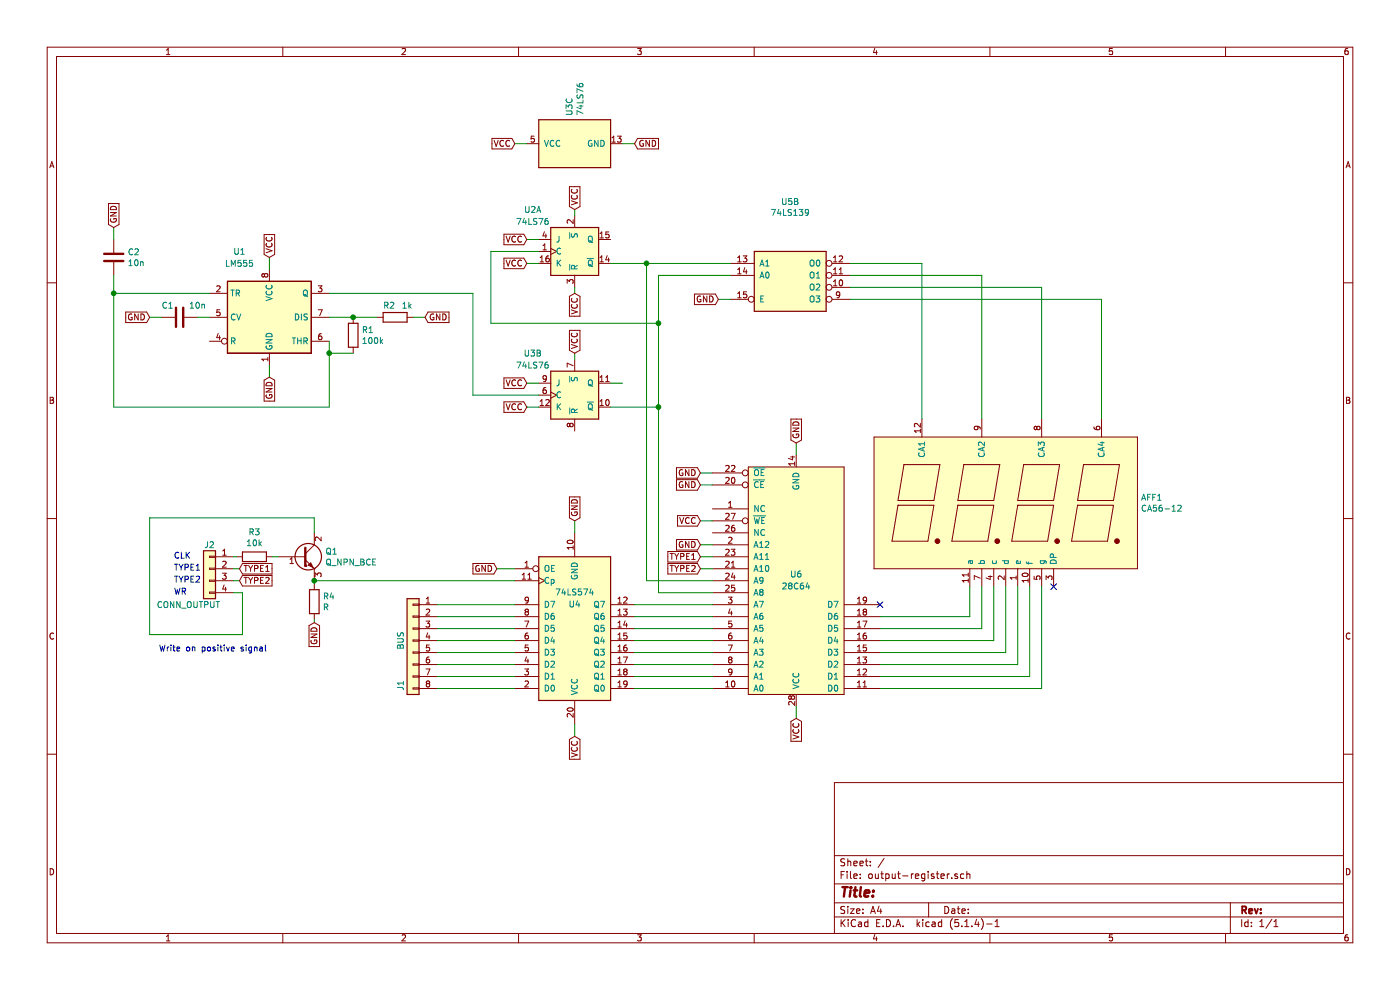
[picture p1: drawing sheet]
EESchema Schematic File Version 4
LIBS:output-register-cache
EELAYER 30 0
EELAYER END
$Descr A4 11693 8268
encoding utf-8
Sheet 1 1
Title ""
Date ""
Rev ""
Comp ""
Comment1 ""
Comment2 ""
Comment3 ""
Comment4 ""
$EndDescr
$Comp
L 74xx:74LS76 U2
U 1 1
P 4800 2100
F 0 "U2" H 4450 2450 50  0000 C CNN
F 1 "74LS76" H 4450 2350 50  0000 C CNN
F 2 "" H 4800 2100 50  0001 C CNN
F 3 "http://www.ti.com/lit/gpn/sn74LS76" H 4800 2100 50  0001 C CNN
	1    4800 2100
	1    0    0    -1  
$EndComp
$Comp
L 74xx:74LS76 U3
U 2 1
P 4800 3300
F 0 "U3" H 4450 3650 50  0000 C CNN
F 1 "74LS76" H 4450 3550 50  0000 C CNN
F 2 "" H 4800 3300 50  0001 C CNN
F 3 "http://www.ti.com/lit/gpn/sn74LS76" H 4800 3300 50  0001 C CNN
	2    4800 3300
	1    0    0    -1  
$EndComp
$Comp
L 74xx:74LS76 U3
U 3 1
P 4800 1200
F 0 "U3" H 5030 1246 50  0000 L CNN
F 1 "74LS76" H 5030 1155 50  0000 L CNN
F 2 "" H 4800 1200 50  0001 C CNN
F 3 "http://www.ti.com/lit/gpn/sn74LS76" H 4800 1200 50  0001 C CNN
	3    4800 1200
	0    -1   -1   0   
$EndComp
$Comp
L 74xx:74LS574 U4
U 1 1
P 4800 5250
F 0 "U4" H 4800 5050 50  0000 C CNN
F 1 "74LS574" H 4800 4950 50  0000 C CNN
F 2 "" H 4800 5250 50  0001 C CNN
F 3 "http://www.ti.com/lit/gpn/sn74LS574" H 4800 5250 50  0001 C CNN
	1    4800 5250
	1    0    0    1   
$EndComp
$Comp
L output-register-rescue:CA56-12-display AFF1
U 1 1
P 8400 4200
F 0 "AFF1" H 9528 4246 50  0000 L CNN
F 1 "CA56-12" H 9528 4155 50  0000 L CNN
F 2 "" H 7900 4200 50  0000 C CNN
F 3 "http://www.kingbrightusa.com/images/catalog/SPEC/CA56-12EWA.pdf" H 9528 4109 50  0001 L CNN
	1    8400 4200
	1    0    0    -1  
$EndComp
$Comp
L mykicad_library:28C64 U6
U 1 1
P 6650 4850
F 0 "U6" H 6650 4800 50  0000 C CNN
F 1 "28C64" H 6650 4900 50  0000 C CNN
F 2 "" H 6650 4850 50  0000 C CNN
F 3 "" H 6650 4850 50  0000 C CNN
	1    6650 4850
	1    0    0    1   
$EndComp
Wire Wire Line
	5300 5750 5950 5750
Wire Wire Line
	5300 5650 5950 5650
Wire Wire Line
	5300 5550 5950 5550
Wire Wire Line
	5300 5450 5950 5450
Wire Wire Line
	5300 5350 5950 5350
Wire Wire Line
	5300 5250 5950 5250
Wire Wire Line
	5300 5150 5950 5150
Wire Wire Line
	5300 5050 5950 5050
Text GLabel 4150 4750 0    50   Input ~ 0
GND
Text GLabel 6650 3700 1    50   Input ~ 0
GND
Text GLabel 5850 3950 0    50   Input ~ 0
GND
Text GLabel 5850 4050 0    50   Input ~ 0
GND
$Comp
L Connector_Generic:Conn_01x08 J1
U 1 1
P 3450 5350
F 0 "J1" V 3550 4975 50  0000 C CNN
F 1 "BUS" V 3550 5350 50  0000 C CNN
F 2 "" H 3450 5350 50  0001 C CNN
F 3 "~" H 3450 5350 50  0001 C CNN
	1    3450 5350
	-1   0    0    -1  
$EndComp
Text GLabel 5850 4550 0    50   Input ~ 0
GND
Text GLabel 5850 4350 0    50   Input ~ 0
VCC
Wire Wire Line
	5850 4550 5950 4550
Wire Wire Line
	5850 4350 5950 4350
Wire Wire Line
	5850 4050 5950 4050
Wire Wire Line
	5850 3950 5950 3950
Text GLabel 6650 6000 3    50   Input ~ 0
VCC
Wire Wire Line
	6650 6000 6650 5900
Wire Wire Line
	6650 3700 6650 3800
Text GLabel 4800 4350 1    50   Input ~ 0
GND
Wire Wire Line
	4800 4350 4800 4450
Wire Wire Line
	4150 4750 4300 4750
Wire Wire Line
	3650 5050 4300 5050
Wire Wire Line
	3650 5150 4300 5150
Wire Wire Line
	3650 5250 4300 5250
Wire Wire Line
	3650 5350 4300 5350
Wire Wire Line
	3650 5450 4300 5450
Wire Wire Line
	3650 5550 4300 5550
Wire Wire Line
	3650 5650 4300 5650
Wire Wire Line
	3650 5750 4300 5750
Text GLabel 4800 6150 3    50   Input ~ 0
VCC
Wire Wire Line
	4800 6150 4800 6050
Wire Wire Line
	7350 5750 8700 5750
Wire Wire Line
	8700 5750 8700 4900
Wire Wire Line
	7350 5650 8600 5650
Wire Wire Line
	8600 5650 8600 4900
Wire Wire Line
	7350 5550 8500 5550
Wire Wire Line
	8500 5550 8500 4900
Wire Wire Line
	7350 5450 8400 5450
Wire Wire Line
	8400 5450 8400 4900
Wire Wire Line
	7350 5350 8300 5350
Wire Wire Line
	8300 5350 8300 4900
Wire Wire Line
	7350 5250 8200 5250
Wire Wire Line
	8200 5250 8200 4900
Wire Wire Line
	7350 5150 8100 5150
Wire Wire Line
	8100 5150 8100 4900
Wire Wire Line
	7700 3500 7700 2200
$Comp
L 74xx:74LS139 U5
U 2 1
P 6600 2300
F 0 "U5" H 6600 2916 50  0000 C CNN
F 1 "74LS139" H 6600 2825 50  0000 C CNN
F 2 "" H 6600 2300 50  0001 C CNN
F 3 "" H 6600 2300 50  0001 C CNN
	2    6600 2300
	1    0    0    -1  
$EndComp
Wire Wire Line
	5100 2200 5400 2200
Wire Wire Line
	5500 4950 5950 4950
Wire Wire Line
	5950 4850 5400 4850
Wire Wire Line
	5400 4850 5400 2200
Connection ~ 5400 2200
Text GLabel 6000 2500 0    50   Input ~ 0
GND
Wire Wire Line
	6000 2500 6100 2500
Text GLabel 5300 1200 2    50   Input ~ 0
GND
Wire Wire Line
	5200 1200 5300 1200
Text GLabel 4400 2200 0    50   Input ~ 0
VCC
Text GLabel 4300 1200 0    50   Input ~ 0
VCC
Text GLabel 4400 2000 0    50   Input ~ 0
VCC
Text GLabel 4800 2450 3    50   Input ~ 0
VCC
Text GLabel 4800 1750 1    50   Input ~ 0
VCC
Wire Wire Line
	4800 1750 4800 1800
Wire Wire Line
	4800 2450 4800 2400
Wire Wire Line
	4400 2200 4500 2200
Wire Wire Line
	4400 2000 4500 2000
Wire Wire Line
	4300 1200 4400 1200
Wire Wire Line
	4500 2100 4100 2100
Wire Wire Line
	4100 2100 4100 2700
Wire Wire Line
	5200 3200 5100 3200
Wire Wire Line
	5500 3400 5500 4950
Connection ~ 5500 3400
Wire Wire Line
	5100 3400 5500 3400
Wire Wire Line
	4100 2700 5500 2700
Connection ~ 5500 2700
Wire Wire Line
	5500 2700 5500 3400
Text GLabel 4400 3200 0    50   Input ~ 0
VCC
Text GLabel 4400 3400 0    50   Input ~ 0
VCC
Wire Wire Line
	4400 3400 4500 3400
Wire Wire Line
	4400 3200 4500 3200
Wire Wire Line
	4500 3300 3950 3300
Wire Wire Line
	3950 3300 3950 2450
Text GLabel 4800 2950 1    50   Input ~ 0
VCC
Wire Wire Line
	4800 3000 4800 2950
$Comp
L output-register-rescue:R-device R1
U 1 1
P 2950 2800
F 0 "R1" H 3020 2846 50  0000 L CNN
F 1 "100k" H 3020 2755 50  0000 L CNN
F 2 "" V 2880 2800 50  0001 C CNN
F 3 "~" H 2950 2800 50  0001 C CNN
	1    2950 2800
	1    0    0    -1  
$EndComp
Wire Wire Line
	2750 2450 3950 2450
$Comp
L output-register-rescue:R-device R2
U 1 1
P 3300 2650
F 0 "R2" V 3200 2600 50  0000 C CNN
F 1 "1k" V 3200 2750 50  0000 C CNN
F 2 "" V 3230 2650 50  0001 C CNN
F 3 "~" H 3300 2650 50  0001 C CNN
	1    3300 2650
	0    1    1    0   
$EndComp
Text GLabel 3550 2650 2    50   Input ~ 0
GND
Wire Wire Line
	3450 2650 3550 2650
Wire Wire Line
	2750 2650 2950 2650
Wire Wire Line
	2950 2650 3150 2650
Connection ~ 2950 2650
Wire Wire Line
	2750 2850 2750 2950
Wire Wire Line
	2750 2950 2950 2950
$Comp
L Timer:LM555 U1
U 1 1
P 2250 2650
F 0 "U1" H 2000 3200 50  0000 C CNN
F 1 "LM555" H 2000 3100 50  0000 C CNN
F 2 "" H 2250 2650 50  0001 C CNN
F 3 "http://www.ti.com/lit/ds/symlink/lm555.pdf" H 2250 2650 50  0001 C CNN
	1    2250 2650
	1    0    0    -1  
$EndComp
Text GLabel 2250 3150 3    50   Input ~ 0
GND
Text GLabel 2250 2150 1    50   Input ~ 0
VCC
Wire Wire Line
	2250 2150 2250 2250
Wire Wire Line
	2250 3050 2250 3150
$Comp
L output-register-rescue:C-device C1
U 1 1
P 1500 2650
F 0 "C1" V 1400 2550 50  0000 C CNN
F 1 "10n" V 1400 2800 50  0000 C CNN
F 2 "" H 1538 2500 50  0001 C CNN
F 3 "~" H 1500 2650 50  0001 C CNN
	1    1500 2650
	0    1    1    0   
$EndComp
Wire Wire Line
	1650 2650 1750 2650
Text GLabel 1250 2650 0    50   Input ~ 0
GND
Wire Wire Line
	1250 2650 1350 2650
Wire Wire Line
	1750 2450 950  2450
Wire Wire Line
	950  2450 950  3400
Wire Wire Line
	950  3400 2750 3400
Wire Wire Line
	2750 3400 2750 2950
Connection ~ 2750 2950
$Comp
L output-register-rescue:C-device C2
U 1 1
P 950 2150
F 0 "C2" H 1065 2196 50  0000 L CNN
F 1 "10n" H 1065 2105 50  0000 L CNN
F 2 "" H 988 2000 50  0001 C CNN
F 3 "~" H 950 2150 50  0001 C CNN
	1    950  2150
	1    0    0    -1  
$EndComp
Wire Wire Line
	950  2450 950  2300
Connection ~ 950  2450
Text GLabel 950  1900 1    50   Input ~ 0
GND
Wire Wire Line
	950  2000 950  1900
$Comp
L Connector_Generic:Conn_01x04 J2
U 1 1
P 1750 4750
F 0 "J2" H 1750 4950 50  0000 C CNN
F 1 "CONN_OUTPUT" H 1925 4450 50  0000 C CNN
F 2 "" H 1750 4750 50  0001 C CNN
F 3 "~" H 1750 4750 50  0001 C CNN
	1    1750 4750
	-1   0    0    -1  
$EndComp
Wire Wire Line
	5500 2300 6100 2300
Wire Wire Line
	5500 2300 5500 2700
Wire Wire Line
	5400 2200 6100 2200
Wire Wire Line
	7100 2200 7700 2200
Wire Wire Line
	7100 2300 8200 2300
Wire Wire Line
	8200 2300 8200 3500
Wire Wire Line
	7100 2400 8700 2400
Wire Wire Line
	7100 2500 9200 2500
Wire Wire Line
	9200 2500 9200 3500
Wire Wire Line
	8700 2400 8700 3500
NoConn ~ 7350 5050
NoConn ~ 8800 4900
Text Notes 1450 4775 0    50   ~ 0
TYPE1
Text Notes 1450 4875 0    50   ~ 0
TYPE2
Text Notes 1450 4975 0    50   ~ 0
WR
Text Notes 1450 4675 0    50   ~ 0
CLK
$Comp
L Device:R R4
U 1 1
P 2625 5025
F 0 "R4" H 2695 5071 50  0000 L CNN
F 1 "R" H 2695 4980 50  0000 L CNN
F 2 "" V 2555 5025 50  0001 C CNN
F 3 "~" H 2625 5025 50  0001 C CNN
	1    2625 5025
	1    0    0    -1  
$EndComp
$Comp
L Device:R R3
U 1 1
P 2125 4650
F 0 "R3" V 1918 4650 50  0000 C CNN
F 1 "10k" V 2009 4650 50  0000 C CNN
F 2 "" V 2055 4650 50  0001 C CNN
F 3 "~" H 2125 4650 50  0001 C CNN
	1    2125 4650
	0    1    1    0   
$EndComp
$Comp
L Device:Q_NPN_BCE Q1
U 1 1
P 2525 4650
F 0 "Q1" H 2716 4696 50  0000 L CNN
F 1 "Q_NPN_BCE" H 2716 4605 50  0000 L CNN
F 2 "" H 2725 4750 50  0001 C CNN
F 3 "~" H 2525 4650 50  0001 C CNN
	1    2525 4650
	1    0    0    -1  
$EndComp
Wire Wire Line
	1950 4650 1975 4650
Wire Wire Line
	2275 4650 2325 4650
Text GLabel 5850 4650 0    50   Input ~ 0
TYPE1
Text GLabel 2000 4750 2    50   Input ~ 0
TYPE1
Text GLabel 2000 4850 2    50   Input ~ 0
TYPE2
Text GLabel 5850 4750 0    50   Input ~ 0
TYPE2
Wire Wire Line
	5850 4750 5950 4750
Wire Wire Line
	5950 4650 5850 4650
Wire Wire Line
	1950 4850 2000 4850
Wire Wire Line
	1950 4750 2000 4750
Text GLabel 2625 5200 3    50   Input ~ 0
GND
Wire Wire Line
	2625 5200 2625 5175
Wire Wire Line
	2625 4850 2625 4875
Wire Wire Line
	2625 4850 4300 4850
Connection ~ 2625 4850
Wire Wire Line
	2625 4450 2625 4325
Wire Wire Line
	2625 4325 1250 4325
Wire Wire Line
	1250 4325 1250 5300
Wire Wire Line
	1250 5300 2025 5300
Wire Wire Line
	2025 5300 2025 4950
Wire Wire Line
	2025 4950 1950 4950
Text Notes 1325 5450 0    50   ~ 0
Write on positive signal
$EndSCHEMATC
